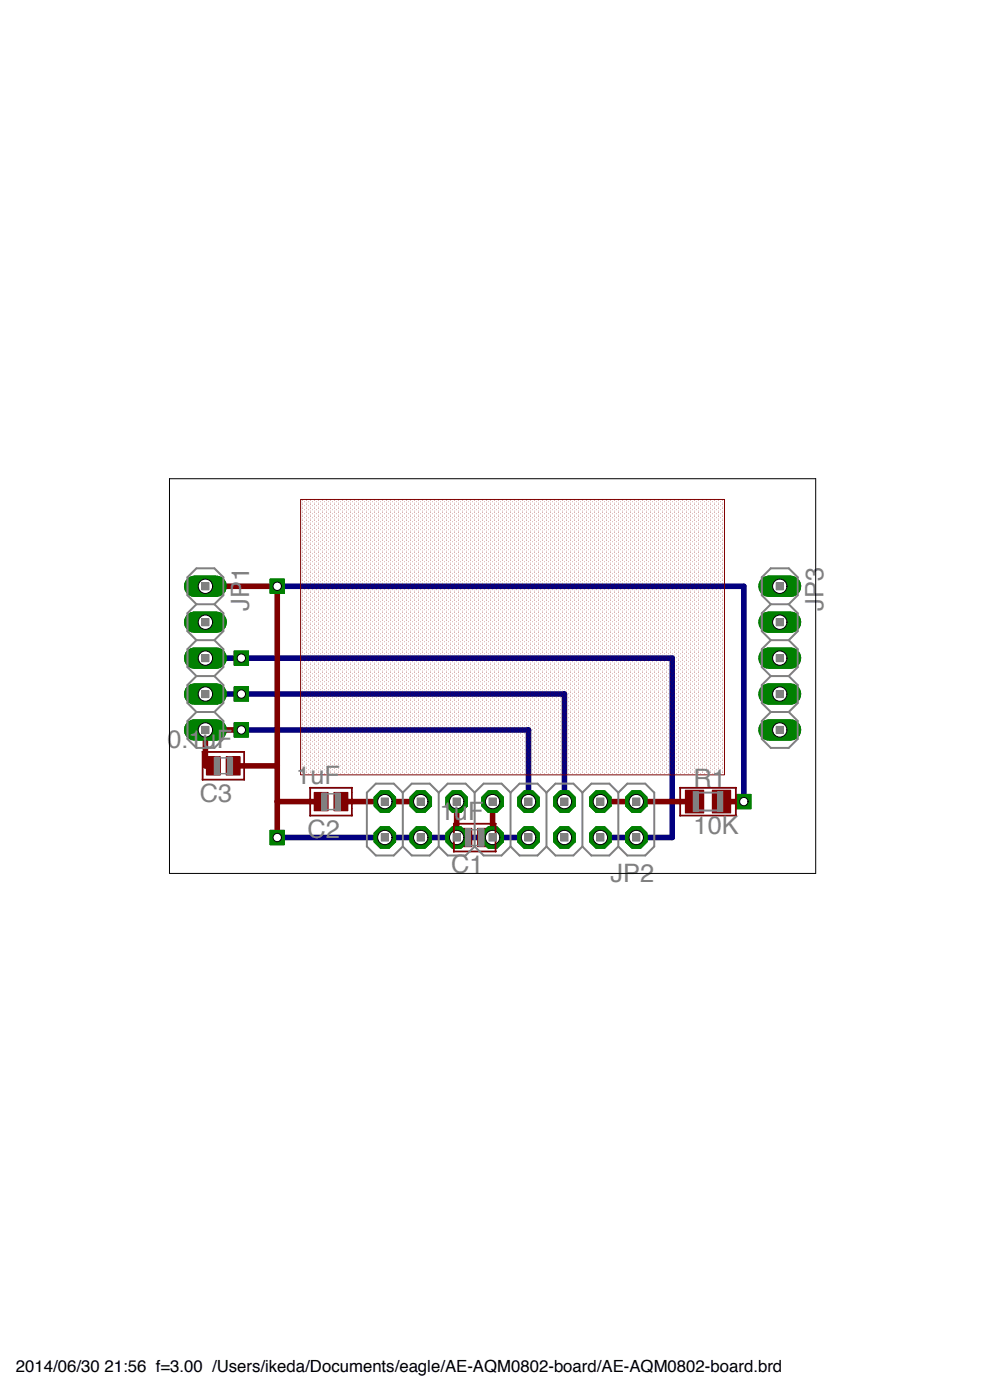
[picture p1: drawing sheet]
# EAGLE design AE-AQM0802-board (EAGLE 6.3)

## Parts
C1  1uF  C-EUC0504  [C0504]
C2  1uF  C-EUC0504  [C0504]
C3  0.1uF  C-EUC0504  [C0504]
JP1  PINHD-1X5  [1X05]
JP2  PINHD-2X8  [2X08]
JP3  PINHD-1X5  [1X05]
R1  10K  R-EU_M2012  [M2012]

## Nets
+5V/1: C2.2 C3.1 JP1.1 JP2.8 R1.2
GND: C3.2 JP1.5 JP2.7
N$1: C1.2 JP2.11
N$2: C2.1 JP2.13
N$3: C1.1 JP2.9
N$4: JP2.3 R1.1
N$6: JP1.3 JP2.4
N$7: JP1.4 JP2.5
Unconnected: JP1.2 JP2.1 JP2.2 JP2.6 JP2.10 JP2.12 JP2.14 JP2.15 JP2.16 JP3.1 JP3.2 JP3.3 JP3.4 JP3.5

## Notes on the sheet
- 9 | 8
- 7
- 6 | 5
- 4
- SCL | 3
- SDA | 2
- 1
